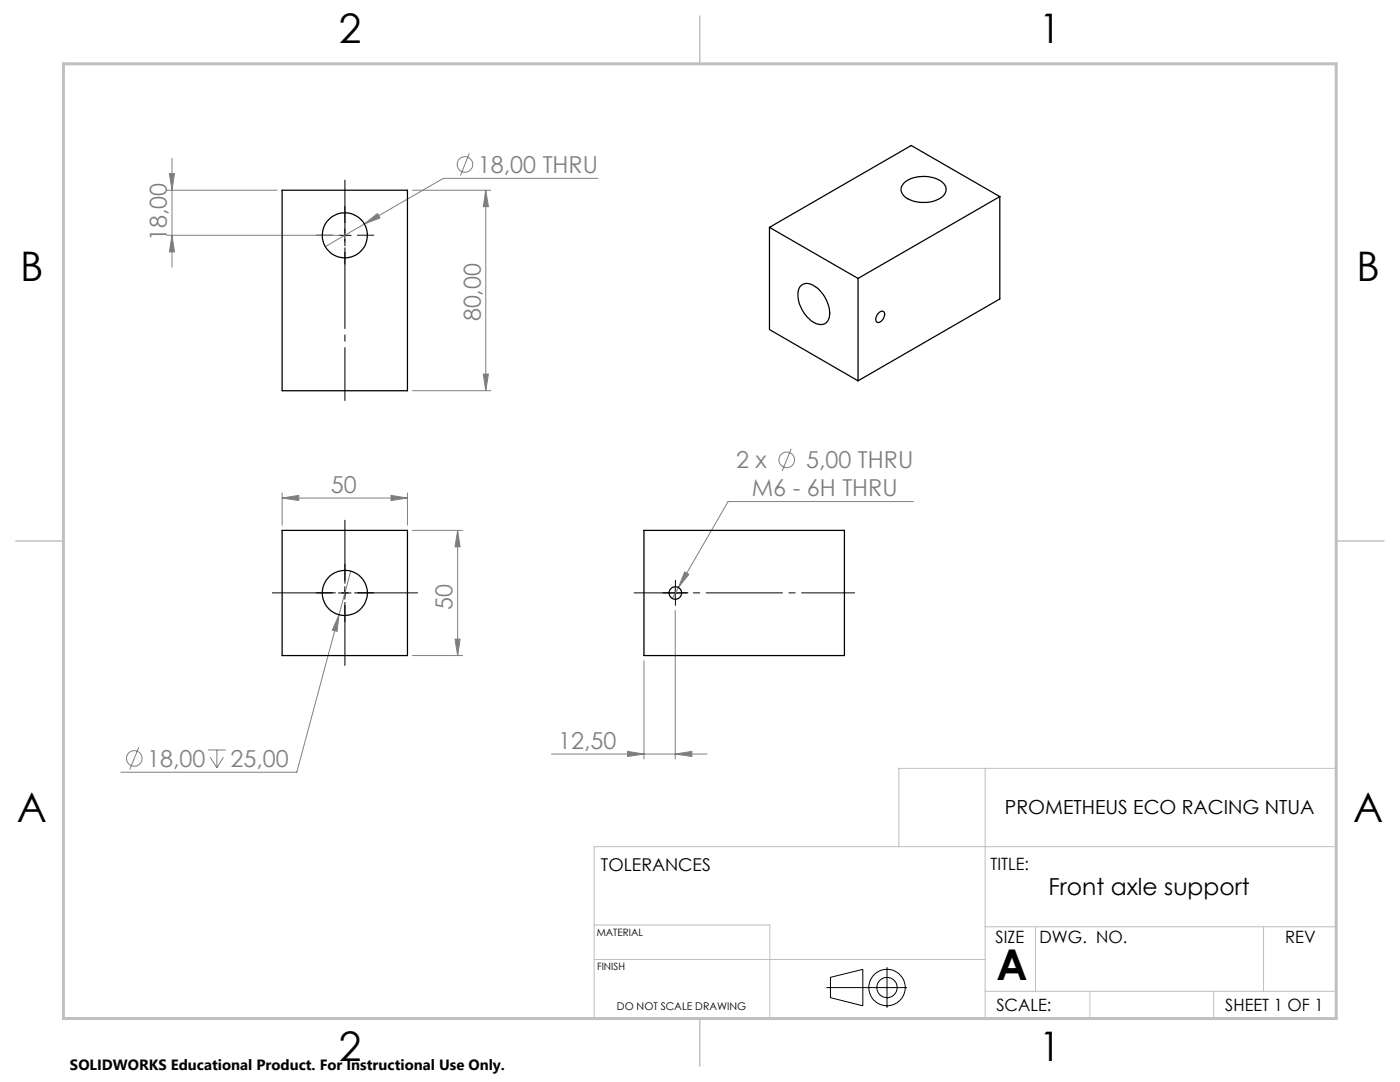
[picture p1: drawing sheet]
<svg xmlns="http://www.w3.org/2000/svg" width="279mm" height="216mm" viewBox="0 0 279 216" stroke-linecap="round" stroke-linejoin="round" font-family="sans-serif">
<g fill="none" stroke="#808080" stroke-width=".2">
<path d="M33.3 38h22M33.8 34.6h1l-.5 3.4zM34.3 31.6v21.7M82.3 38h15.7M93.7 30.6l-1.8 4.4M96.9 38l.6 3.2h-1.1zM96.9 38v40M119.3 35.6h-30.8l-15.8 9.1M33.3 47h34.5M34.3 47l.5 3.3h-1zM72.7 44.7l2.6-2.1 .5 .9zM72.7 44.7l-7.8 4.5"/>
<path d="M82.3 78h15.7M96.4 74.6h1.1l-.6 3.4zM56.3 99.4l3.3-.6v1.1zM56.3 98.4v6.4M56.3 99.4h25M78 98.8l3.3 .6-3.3 .5zM81.3 98.4v6.4M157.9 89.5l-1.8 4.5M70 114l-10.8 40.1h-35.1M82.3 105.8h10M91.3 105.8l.5 3.3h-1zM91.3 105.8v25"/>
<path d="M135.4 117.2l-1.2 2.2M136.6 114.1l.9 .5-2.1 2.6zM182.3 100.1h-37l-9.9 17.1M67.7 122.7l-.4 3.3-1-.3zM82.3 130.8h10M90.8 127.5h1l-.5 3.3zM128.5 131.8v19.6M134.8 121.8v29.6M27.7 149.1l-1.8 4.5M41.5 149.6h3.5M41.9 151.1l1.4 2.1M43.3 149.6v3.6"/>
<path d="M44.6 151.1l-1.3 2.1M110.1 150.5h31M125.2 149.9l3.3 .6-3.3 .5zM134.8 150.5l3.3-.6v1.1z"/>
<circle cx="92.8" cy="32.8" r="1.56"/>
<circle cx="157" cy="91.8" r="1.56"/>
<circle cx="26.8" cy="151.3" r="1.55"/>
</g>
<g fill="none" stroke="#000" stroke-width=".2">
<path d="M67.6 47h2.5M68.8 45.7v2.5M67.6 118.3h2.5M68.8 117.1v2.5M133.5 118.3h2.5M134.8 117.1v2.5M164.9 197.1h16.1M165.7 195l6.5-1.6v7.3l-6.5-1.6zM177 193v8.1"/>
<circle cx="177" cy="197" r="2.02"/>
<circle cx="177" cy="197.1" r="3.6"/>
</g>
<path d="M54.3 118.3h29M68.8 132.8v-29" fill="none" stroke="#000" stroke-width=".2" stroke-dasharray="15.2 1.3 1.3 1.3" stroke-dashoffset="2.6"/>
<path d="M66.3 46.9h-3.2M68.8 44.4v-3.2M68.8 49.4v3.3M71.3 46.9h3.3M66.3 118.3h-3.2M68.8 115.8v-3.3M71.3 118.3h3.3M133.5 118.3h-1.2M134.8 117v-1.2M134.8 119.5v1.3M136 118.3h1.3M68.8 120.8v3.2" fill="none" stroke="#000" stroke-width=".2" stroke-dasharray="15.2 1.3 1.3 1.3"/>
<path d="M68.8 79.9v-44M126.5 118.3h44" fill="none" stroke="#000" stroke-width=".2" stroke-dasharray="15.2 1.3 1.3 1.3" stroke-dashoffset="4.7"/>
<path d="M196.6 153.3v49.9M179.4 168.9v-15.6h87.3v49.9h-189.9M266.7 168.9h-148.1v34.3M118.6 184.6h35v18.6M118.6 191.5h78M196.6 184.9h70.1M196.6 197.8h70.1M206.7 184.9v12.9M217.5 197.8v5.4M242.2 197.8v5.4M252.2 184.9v12.9" fill="none" stroke="#c0c0c0" stroke-width=".2"/>
<path d="M139.7 3.2v9.5M3.1 107.9h9.6M266.7 107.9h9.5M139.7 203.2v9.6" fill="none" stroke="#c0c0c0" stroke-width=".3"/>
<path d="M12.7 12.7h254v190.5h-254z" fill="none" stroke="#c0c0c0" stroke-width=".6"/>
<g fill="#808080">
<path d="M78 98.8l3.3 .6-3.3 .5zM56.3 99.4l3.3-.6v1.1zM134.8 150.5l3.3-.6v1.1zM125.2 149.9l3.3 .6-3.3 .5z"/>
<path d="M67.7 122.7l-1.4 3 1 .3zM72.7 44.7l3.1-1.2-.5-.9zM136.6 114.1l-1.2 3.1 2.1-2.6z"/>
<path d="M90.8 127.5h1l-.5 3.3zM91.3 105.8l.5 3.3h-1zM34.3 47l.5 3.3h-1zM33.8 34.6h1l-.5 3.4z"/>
<path d="M96.9 38l.6 3.2h-1.1zM96.4 74.6h1.1l-.6 3.4z"/>
</g>
<g fill="none" stroke="#000" stroke-width=".25">
<path d="M56.3 38h25v40h-25zM180.4 36.5a6.5 6.5 0 0 1 7.8 0 1.88 1.88 0 0 1-.8 3.2 6.5 6.5 0 0 1-7.1-.8 1.68 1.68 0 0 1 .1-2.4zM199.5 39.2v20.5l-28.3 16.3M199.5 39.2l-28.3 16.4M199.5 39.2l-17.6-10.2-28.3 16.4M153.6 45.4l17.6 10.2M153.6 45.4v20.4l17.6 10.2M159.8 57a2.19 2.19 0 0 1 3 .3 6.5 6.5 0 0 1 2.6 6.3 1.84 1.84 0 0 1-2.9 .8 6.5 6.5 0 0 1-3-6.8zM171.2 55.6v20.4M175.2 62.6a.69 .69 0 0 1 .7-.5 .69 .69 0 0 1 .6 .4 1.55 1.55 0 0 1-1.4 1.8 1.13 1.13 0 0 1 .1-1.7zM56.3 105.8h25v25h-25zM128.5 105.8h40v25h-40z"/>
<circle cx="68.8" cy="46.9" r="4.5"/>
<circle cx="68.8" cy="118.3" r="4.5"/>
<circle cx="134.8" cy="118.3" r="1.25"/>
</g>
<text font-size="8.5" x="198.9" y="195.5">A</text>
<g font-size="8.1">
<text x="67.6" y="8.5">2</text>
<text x="207.3" y="8.5">1</text>
<text x="4" y="56.2">B</text>
<text x="270.7" y="56.2">B</text>
<text x="3.3" y="164.1">A</text>
<text x="270" y="164.1">A</text>
<text x="67.6" y="211.7">2</text>
<text x="207.3" y="211.7">1</text>
</g>
<g font-size="4.7" fill="#808080">
<text x="95.4" y="34.5">18,00 THRU</text>
<text x="33.3" y="48.2" transform="rotate(-90 33.3 48.2)">18,00</text>
<text x="96" y="64.1" transform="rotate(-90 96 64.1)">80,00</text>
<text x="146.9" y="93.5">2 x</text>
<text x="160.9" y="93.5">5,00 THRU</text>
<text x="66" y="98.3">50</text>
<text x="150" y="99.1">M6 - 6H THRU</text>
<text x="90.3" y="121.7" transform="rotate(-90 90.3 121.7)">50</text>
<text x="111.4" y="149.4">12,50</text>
<text x="29.4" y="153">18,00</text>
<text x="46" y="153">25,00</text>
</g>
<text font-size="4.7" x="209.2" y="178.5">Front axle support</text>
<text font-size="3.9" x="200.6" y="162.4">PROMETHEUS ECO RACING NTUA</text>
<text font-size="3.5" x="119.9" y="173.7">TOLERANCES</text>
<g font-size="3.4">
<text x="197.7" y="173.7">TITLE:</text>
<text x="198.7" y="188.1">SIZE</text>
<text x="207.5" y="188.1">DWG. NO.</text>
<text x="256.5" y="188.2">REV</text>
<text x="198.8" y="201.7">SCALE:</text>
<text x="244.5" y="201.7">SHEET 1 OF 1</text>
</g>
<text font-size="3" x="14" y="213.5">SOLIDWORKS Educational Product. For Instructional Use Only.</text>
<text font-size="2.1" x="123.1" y="201.6">DO NOT SCALE DRAWING</text>
<g font-size="2">
<text x="119.1" y="186.7">MATERIAL</text>
<text x="119.1" y="193.5">FINISH</text>
</g>
</svg>
